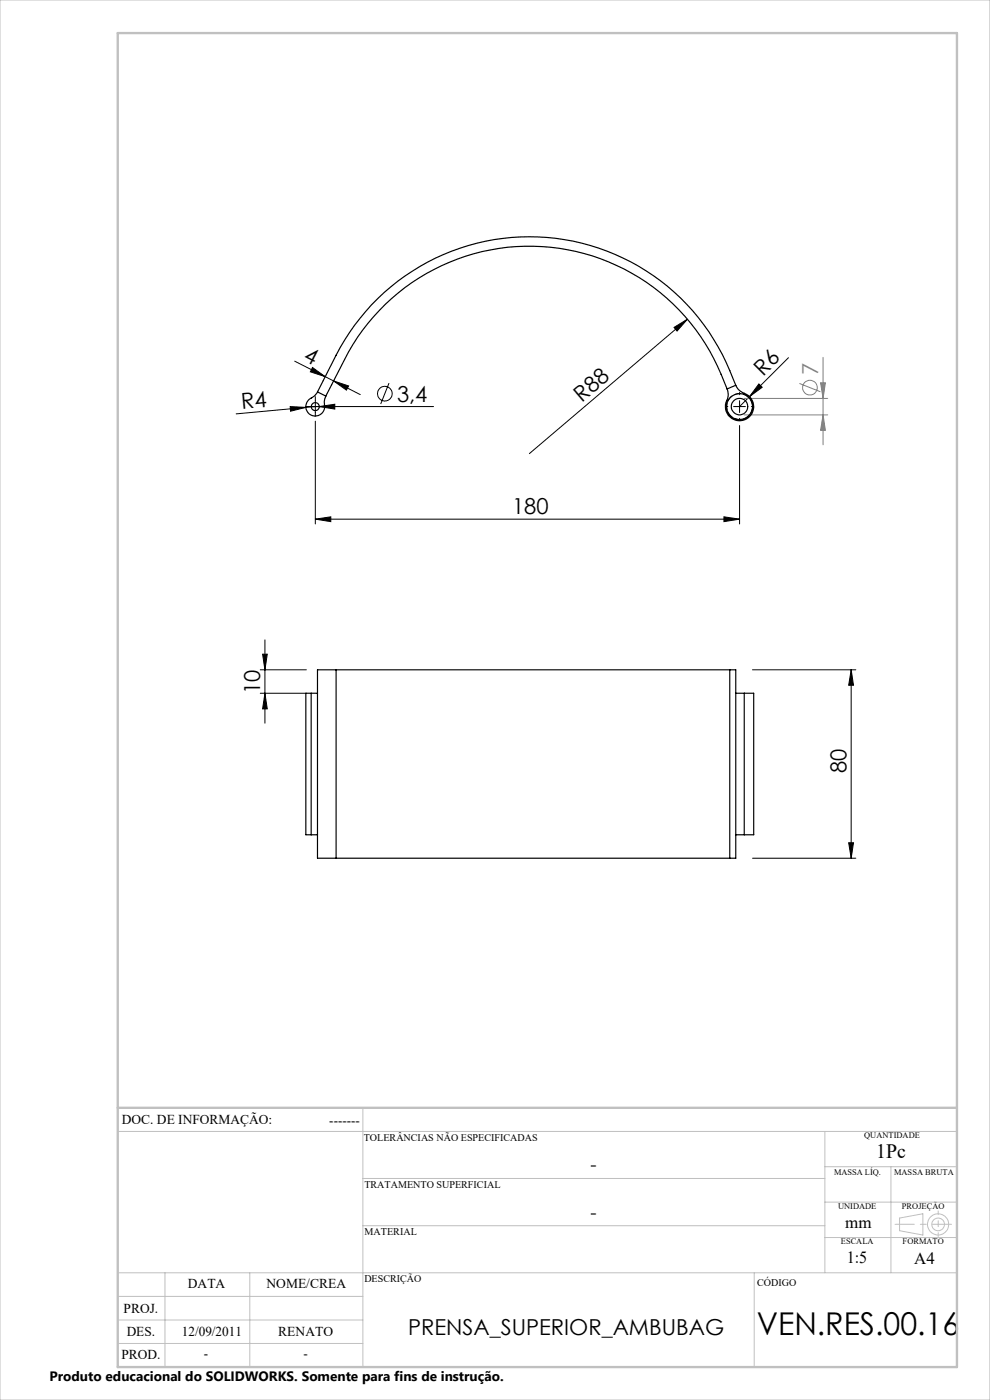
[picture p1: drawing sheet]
<svg xmlns="http://www.w3.org/2000/svg" width="210mm" height="297mm" viewBox="0 0 210 297" stroke-linecap="round" stroke-linejoin="round" font-family="sans-serif">
<g fill="none" stroke="#000" stroke-width=".21">
<path d="M62.5 76.6l13.9 7.1M66.3 78l2.7 1.9-3.2-1zM143 69.5l2.8-1.8-2.2 2.5zM145.8 67.7l-33.5 28.5M167.3 75.9l-10.4 10.4M61.6 86.3l3.3 .1-3.3 .8zM64.9 86.4l-14.8 1.4M65.6 86.3h26.4M66.9 86.3l-2 .1M66.9 85v2.5M66.9 89.4v21.8M67.7 86.3l3.3-.5v1z"/>
<path d="M68.6 80.7l-.1 .1M70.4 81.6l-.1 .1M70.8 80.8l3.1 1.1-.4 .9zM82.5 81.3l-1.7 4.4M155.6 86.3h2.5M156.9 85v2.5M156.9 90.3v20.9M161 81.5l.7 .7-2.7 1.9zM66.9 110.1l3.3-.5v1.1zM66.9 110.1h90M153.6 109.6l3.3 .5-3.3 .6zM55.7 138.8h1l-.5 3.3z"/>
<path d="M56.2 135.7v17.7M55.2 142.1h9.8M55.2 147.1h9.8M56.2 147.1l.5 3.3h-1zM159.6 142.1h21.9M180.6 142.1l.4 3.3h-1zM180.6 142.1v40M180 178.8h1l-.4 3.3zM159.6 182.1h21.9"/>
<circle cx="81.6" cy="83.5" r="1.56"/>
</g>
<g fill="none" stroke="#808080" stroke-width=".21">
<path d="M174.6 75.8v18.6M157.9 88h17.7M157.9 84.5h17.7M169.6 81.3l4.4 1.8M174.1 81.2h1l-.5 3.3zM174.6 88l.5 3.3h-1z"/>
<circle cx="171.8" cy="82.2" r="1.55"/>
</g>
<g fill="none" stroke="#c0c0c0" stroke-width=".21">
<path d="M0 0h210v297h-210zM77 235v55M25 240h178M77 250h98M175 240v30M175 255h28M175 247.5h28M189 247.5v22.5M190.8 258.4l5-.9v4.5l-5-.9zM25 275h52M25 270h178M35 270v20"/>
<path d="M53 270v20M77 260h98M160 270v20M175 262.5h28M25 285h52M25 280h52"/>
<circle cx="199" cy="259.7" r="1.34"/>
<circle cx="199" cy="259.7" r="2.25"/>
</g>
<path d="M65.6 86.2h-.8M66.9 85v-.9M66.9 87.5v.8M68.1 86.2h.9M154.4 86.2h-.5M156.9 83.7v-.5M156.9 88.7v.5M159.4 86.2h.5" fill="none" stroke="#000" stroke-width=".21" stroke-dasharray="15.2 1.3 1.3 1.3"/>
<path d="M201.8 259.7h-11.9" fill="none" stroke="#c0c0c0" stroke-width=".21" stroke-dasharray="15.2 1.3 1.3 1.3" stroke-dashoffset="11.2"/>
<path d="M199 256.9v5.4" fill="none" stroke="#c0c0c0" stroke-width=".21" stroke-dasharray="15.2 1.3 1.3 1.3" stroke-dashoffset="14.4"/>
<path d="M25 7h178v283h-178zM25 235h178" fill="none" stroke="#c0c0c0" stroke-width=".5"/>
<g fill="#000">
<path d="M143 69.5l2.8-1.8-2.2 2.5zM61.6 86.3l3.3 .1-3.3 .8zM67.7 86.3l3.3-.5v1zM161 81.5l.7 .7-2.7 1.9z"/>
<path d="M66.3 78l2.7 1.9-3.2-1zM70.8 80.8l3.1 1.1-.4 .9z"/>
<path d="M66.9 110.1l3.3-.5v1.1zM153.6 109.6l3.3 .5-3.3 .6z"/>
<path d="M180.6 142.1l.4 3.3h-1zM180 178.8h1l-.4 3.3zM55.7 138.8h1l-.5 3.3zM56.2 147.1l.5 3.3h-1z"/>
</g>
<path d="M174.6 88l.5 3.3h-1zM174.1 81.2h1l-.5 3.3z" fill="#808080"/>
<g fill="none" stroke="#000" stroke-width=".25">
<path d="M67.3 83.1a3.2 3.2 0 0 1-1.6 1.6 2.02 2.02 0 0 0 .6 3.5 2.02 2.02 0 0 0 2.5-2.5l.1-1 .2-.7M67.3 83.1l1.8 .9M154.2 82.5a44.2 44.2 0 0 0-60.5-26.1 43.7 43.7 0 0 0-20.6 19.9l-4 7.7M156.1 81.7a46.1 46.1 0 0 0-40.3-31.3 46.1 46.1 0 0 0-44.5 24.9l-4 7.8M156.1 81.7a3.4 3.4 0 0 0 2.2 1.9 3 3 0 0 1 1.1 4.2 3 3 0 0 1-4.1 1 3 3 0 0 1-1-4.1l.2-1-.3-1.2M156.1 81.7l-1.9 .8M66 147.1h1.3M66 147.1h-1.1v30h1.1M66 147.1v30M71.3 142.1h83.5M71.3 142.1v40M71.3 142.1h-4v40h4"/>
<path d="M154.8 142.1v40M154.8 142.1h1.3v40h-1.3M156.1 147.1h1.8M157.9 147.1h2v30h-2M157.9 147.1v30M66 177.1h1.3M156.1 177.1h1.8M71.3 182.1h83.5"/>
<circle cx="66.9" cy="86.3" r=".85"/>
<circle cx="156.9" cy="86.3" r="1.75"/>
<circle cx="156.9" cy="86.3" r="2.75"/>
</g>
<path d="M154.1 86.2a2.75 2.75 0 0 0 4 2.5 2.75 2.75 0 0 0 .4-4.7 2.75 2.75 0 0 0-4.3 1.8l-.1 .4" fill="none" stroke="#000" stroke-width=".21" stroke-dasharray="1.3 .6" stroke-dashoffset=".6"/>
<text font-size="6.7" x="160.5" y="283.1">VEN.RES.00.16</text>
<g font-size="4.7">
<text x="64.1" y="76.3" transform="rotate(27 64.1 76.3)">4</text>
<text x="161.9" y="79.9" transform="rotate(-45 161.9 79.9)">R6</text>
<text x="51.3" y="86.7" transform="rotate(-5 51.3 86.7)">R4</text>
<text x="84.2" y="85.2">3,4</text>
<text x="123.4" y="85.4" transform="rotate(-40 123.4 85.4)">R88</text>
<text x="108.6" y="109.1">180</text>
<text x="55.2" y="147.3" transform="rotate(-90 55.2 147.3)">10</text>
<text x="179.5" y="164" transform="rotate(-90 179.5 164)">80</text>
<text x="86.6" y="283.1">PRENSA_SUPERIOR_AMBUBAG</text>
</g>
<text font-size="4.7" fill="#808080" x="173.5" y="79.7" transform="rotate(-90 173.5 79.7)">7</text>
<text font-size="4.3" x="185.9" y="245.8">1Pc</text>
<g font-size="4">
<text x="125.2" y="248.4">-</text>
<text x="125.2" y="258.6">-</text>
</g>
<g font-size="3.6">
<text x="179.3" y="260.6">mm</text>
<text x="179.6" y="267.9">1:5</text>
<text x="193.9" y="268.1">A4</text>
</g>
<g font-size="2.9">
<text x="25.9" y="238.4">DOC. DE INFORMAÇÃO:</text>
<text x="69.8" y="238.6">-------</text>
<text x="39.9" y="273.2">DATA</text>
<text x="56.5" y="273.2">NOME/CREA</text>
<text x="26.2" y="278.6">PROJ.</text>
<text x="26.9" y="283.4">DES.</text>
<text x="38.6" y="283.4">12/09/2011</text>
<text x="59" y="283.4">RENATO</text>
<text x="10.5" y="292.9">Produto educacional do SOLIDWORKS. Somente para fins de instrução.</text>
<text x="25.7" y="288.3">PROD.</text>
<text x="43.3" y="288">-</text>
<text x="64.4" y="288">-</text>
</g>
<g font-size="2.2">
<text x="77.2" y="242.1">TOLERÂNCIAS NÃO ESPECIFICADAS</text>
<text x="77.3" y="251.9">TRATAMENTO SUPERFICIAL</text>
<text x="77.3" y="261.9">MATERIAL</text>
<text x="77.3" y="272.1">DESCRIÇÃO</text>
<text x="160.6" y="272.8">CÓDIGO</text>
</g>
<g font-size="1.8">
<text x="183.3" y="241.4">QUANTIDADE</text>
<text x="176.9" y="249.2">MASSA LÍQ.</text>
<text x="189.7" y="249.2">MASSA BRUTA</text>
<text x="177.8" y="256.5">UNIDADE</text>
<text x="191.3" y="256.5">PROJEÇÃO</text>
<text x="178.4" y="264">ESCALA</text>
<text x="191.5" y="264">FORMATO</text>
</g>
</svg>
